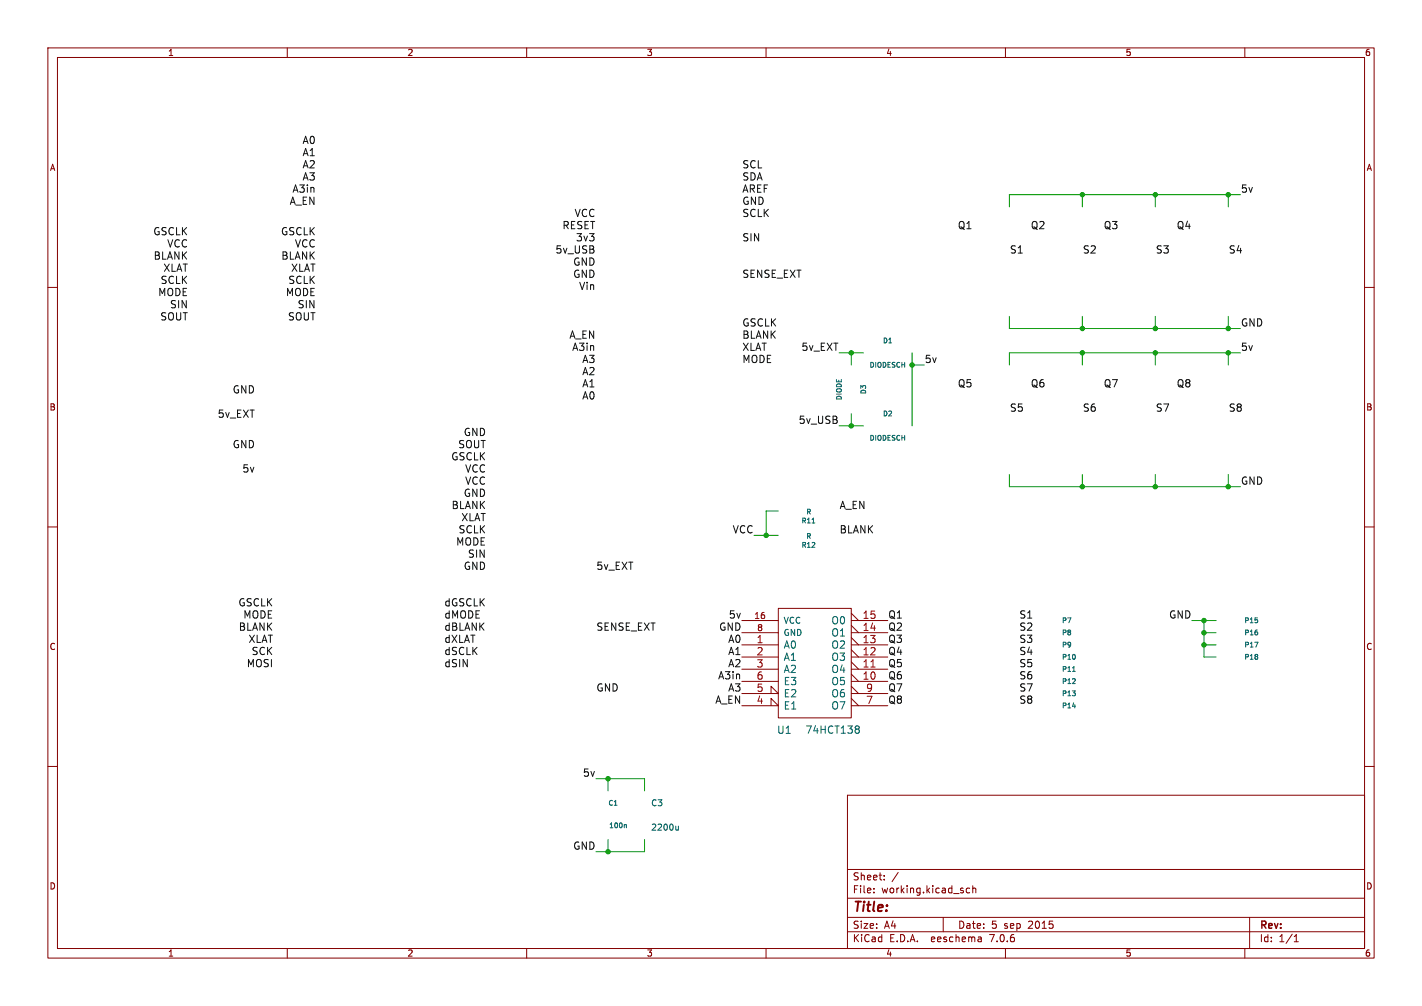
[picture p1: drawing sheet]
<svg xmlns="http://www.w3.org/2000/svg" width="297mm" height="210mm" viewBox="0 0 297 210" stroke-linecap="round" stroke-linejoin="round" font-family="sans-serif">
<g fill="none" stroke="#840000" stroke-width=".21">
<path d="M10 10h277v190h-277zM12 12h273v186h-273zM60 10v2M110 10v2M160 10v2M210 10v2M260 10v2M10 60h2M285 60h2M10 110h2M285 110h2M154.9 134.6h7.7"/>
<path d="M154.9 139.7h7.7M154.9 137.2h7.7M154.9 132.1h7.7M154.9 129.5h7.7M162.6 127h15.2v22.9h-15.2zM177.8 134.6h7.6M177.8 139.7h7.6M177.8 138.2l1.5 1.5M177.8 137.2h7.6M177.8 135.6l1.5 1.6M177.8 133.1l1.5 1.5M177.8 132.1h7.6"/>
<path d="M177.8 130.6l1.5 1.5M177.8 129.5h7.6M177.8 128l1.5 1.5M10 160h2M154.9 147.3h7.7l-1.6-1.5v1.5M154.9 144.8h7.7l-1.6-1.5v1.5M154.9 142.2h7.7M177.8 142.2h7.6M177.8 140.7l1.5 1.5M177.8 147.3h7.6M177.8 144.8h7.6M177.8 145.8l1.5 1.5"/>
<path d="M177.8 143.3l1.5 1.5M285 160h2M177 166h108v32h-108zM60 198v2M110 198v2M160 198v2M177 194.5h108M177 191.5h108M177 187.5h108M177 181.5h108M182.5 186.3v.1M182.5 185.5v.1"/>
<path d="M184.7 183.6v.1M184.7 182.8v.1M187.6 182.1l-1.3 2M197 191.5v3M202.5 185.5l-.4-.1-.3 .3 .2 .6h.5M203.2 185.5l.2-.1 .3 .1 .1 .9M203.2 184.9v1.5M204.9 195.7l.1 .9M205 196.5l-.2 .1M205 196h-.2M210 198v2M260 198v2"/>
<path d="M261 191.5v6.5M270.3 196.6h.9M270.3 195.5l.4-.4v1.5"/>
</g>
<path d="M181.9 139.3h.9" fill="none" stroke="#a90000" stroke-width=".21"/>
<path d="M169.6 109.2h.6M178.9 151.5l.4 .1 .2 .2-.3 .4M178.9 152.2h.3M179.2 152.2l.2 .1 .1 .5-.2 .2-.4 .1M224 140.2h.6M130.5 172.1l.3 .2v.5M141.7 172.5v.8M141.7 173.2h-.5" fill="none" stroke="#006464" stroke-width=".21"/>
<g fill="none" stroke="#009600" stroke-width=".21">
<path d="M226.1 40.6v2.6M241.3 40.6v2.6M256.5 40.6v2.6M259.1 40.6h-48.3v2.6M175.3 73.7h5M177.8 73.7v2.5M190.5 76.2h2.5M190.5 73.7v15.2M210.8 66v2.6h48.3M226.1 66v2.6M226.1 73.7v2.5M241.3 66v2.6"/>
<path d="M241.3 73.7v2.5M256.5 66v2.6M256.5 73.7v2.5M259.1 73.7h-48.3v2.5M175.3 88.9h5M177.8 86.4v2.5M210.8 99.1v2.5h48.3M226.1 99.1v2.5M241.3 99.1v2.5M256.5 99.1v2.5M157.5 111.8h5.1M162.6 106.7h-2.6v5.1"/>
<path d="M248.9 129.5h5.1M251.5 134.6h2.5M251.5 129.5v7.7h2.5M251.5 132.1h2.5M124.5 162.6h10.1v2.5M127 162.6v2.5M127 175.3v2.5M134.6 175.3v2.5h-10.1"/>
</g>
<g fill="#009600" stroke="#009600" stroke-width=".21">
<circle cx="251.5" cy="132.1" r=".46"/>
<circle cx="251.5" cy="134.6" r=".46"/>
<circle cx="241.3" cy="101.6" r=".46"/>
<circle cx="251.5" cy="129.5" r=".46"/>
<circle cx="256.5" cy="68.6" r=".46"/>
<circle cx="256.5" cy="73.7" r=".46"/>
<circle cx="241.3" cy="68.6" r=".46"/>
<circle cx="241.3" cy="73.7" r=".46"/>
<circle cx="226.1" cy="68.6" r=".46"/>
<circle cx="256.5" cy="101.6" r=".46"/>
<circle cx="241.3" cy="40.6" r=".46"/>
<circle cx="226.1" cy="40.6" r=".46"/>
<circle cx="256.5" cy="40.6" r=".46"/>
<circle cx="226.1" cy="73.7" r=".46"/>
<circle cx="190.5" cy="76.2" r=".46"/>
<circle cx="177.8" cy="88.9" r=".46"/>
<circle cx="226.1" cy="101.6" r=".46"/>
<circle cx="127" cy="177.8" r=".46"/>
<circle cx="127" cy="162.6" r=".46"/>
<circle cx="160" cy="111.8" r=".46"/>
<circle cx="177.8" cy="73.7" r=".46"/>
</g>
<text font-size="2.8" fill="#840000" x="178" y="190.9">Title:</text>
<g font-size="2.1" fill="#0f0f0f">
<text x="63.1" y="35.2">A2</text>
<text x="63.1" y="32.7">A1</text>
<text x="63.1" y="30.2">A0</text>
<text x="154.9" y="35.2">SCL</text>
<text x="61" y="40.3">A3in</text>
<text x="63.1" y="37.8">A3</text>
<text x="154.9" y="40.3">AREF</text>
<text x="154.9" y="37.8">SDA</text>
<text x="259.1" y="40.3">5v</text>
<text x="60.4" y="42.9">A_EN</text>
<text x="117.4" y="47.9">RESET</text>
<text x="120" y="45.4">VCC</text>
<text x="154.9" y="45.4">SCLK</text>
<text x="154.9" y="42.9">GND</text>
<text x="200" y="47.9">Q1</text>
<text x="215.2" y="47.9">Q2</text>
<text x="230.5" y="47.9">Q3</text>
<text x="245.7" y="47.9">Q4</text>
<text x="32" y="49.2">GSCLK</text>
<text x="34.9" y="51.8">VCC</text>
<text x="58.6" y="49.2">GSCLK</text>
<text x="61.5" y="51.8">VCC</text>
<text x="116" y="53">5v_USB</text>
<text x="120.2" y="50.5">3v3</text>
<text x="154.9" y="50.5">SIN</text>
<text x="210.8" y="53">S1</text>
<text x="226.1" y="53">S2</text>
<text x="241.3" y="53">S3</text>
<text x="256.5" y="53">S4</text>
<text x="32" y="54.3">BLANK</text>
<text x="33.5" y="59.4">SCLK</text>
<text x="34.1" y="56.8">XLAT</text>
<text x="58.7" y="54.3">BLANK</text>
<text x="60.2" y="59.4">SCLK</text>
<text x="60.7" y="56.8">XLAT</text>
<text x="119.7" y="58.1">GND</text>
<text x="119.7" y="55.6">GND</text>
<text x="154.9" y="58.1">SENSE_EXT</text>
<text x="33" y="61.9">MODE</text>
<text x="35.4" y="64.5">SIN</text>
<text x="59.6" y="61.9">MODE</text>
<text x="62.1" y="64.5">SIN</text>
<text x="120.9" y="60.6">Vin</text>
<text x="33.4" y="67">SOUT</text>
<text x="60.1" y="67">SOUT</text>
<text x="118.9" y="70.8">A_EN</text>
<text x="154.9" y="68.3">GSCLK</text>
<text x="154.9" y="70.8">BLANK</text>
<text x="259.1" y="68.3">GND</text>
<text x="119.4" y="73.3">A3in</text>
<text x="121.5" y="75.9">A3</text>
<text x="154.9" y="75.9">MODE</text>
<text x="154.9" y="73.3">XLAT</text>
<text x="167.3" y="73.3">5v_EXT</text>
<text x="193" y="75.9">5v</text>
<text x="259.1" y="73.3">5v</text>
<text x="48.5" y="82.2">GND</text>
<text x="121.5" y="81">A1</text>
<text x="121.5" y="83.5">A0</text>
<text x="121.5" y="78.4">A2</text>
<text x="200" y="81">Q5</text>
<text x="215.2" y="81">Q6</text>
<text x="230.5" y="81">Q7</text>
<text x="245.7" y="81">Q8</text>
<text x="45.4" y="87.3">5v_EXT</text>
<text x="166.8" y="88.6">5v_USB</text>
<text x="210.8" y="86">S5</text>
<text x="226.1" y="86">S6</text>
<text x="241.3" y="86">S7</text>
<text x="256.5" y="86">S8</text>
<text x="48.5" y="93.7">GND</text>
<text x="95.6" y="93.7">SOUT</text>
<text x="96.8" y="91.1">GND</text>
<text x="50.6" y="98.7">5v</text>
<text x="94.2" y="96.2">GSCLK</text>
<text x="97.1" y="98.7">VCC</text>
<text x="97.1" y="101.3">VCC</text>
<text x="259.1" y="101.3">GND</text>
<text x="94.3" y="106.4">BLANK</text>
<text x="96.8" y="103.8">GND</text>
<text x="175.3" y="106.4">A_EN</text>
<text x="95.2" y="114">MODE</text>
<text x="95.7" y="111.4">SCLK</text>
<text x="96.3" y="108.9">XLAT</text>
<text x="153" y="111.4">VCC</text>
<text x="175.3" y="111.4">BLANK</text>
<text x="96.8" y="119.1">GND</text>
<text x="97.7" y="116.5">SIN</text>
<text x="124.5" y="119.1">5v_EXT</text>
<text x="49.7" y="126.7">GSCLK</text>
<text x="49.8" y="131.8">BLANK</text>
<text x="50.8" y="129.2">MODE</text>
<text x="92.7" y="126.7">dGSCLK</text>
<text x="92.7" y="129.2">dMODE</text>
<text x="92.7" y="131.8">dBLANK</text>
<text x="124.5" y="131.8">SENSE_EXT</text>
<text x="150.1" y="131.8">GND</text>
<text x="152.2" y="129.2">5v</text>
<text x="185.4" y="131.8">Q2</text>
<text x="185.4" y="129.2">Q1</text>
<text x="212.8" y="129.2">S1</text>
<text x="212.8" y="131.8">S2</text>
<text x="244.1" y="129.2">GND</text>
<text x="51.8" y="134.3">XLAT</text>
<text x="52.5" y="136.8">SCK</text>
<text x="92.7" y="134.3">dXLAT</text>
<text x="92.7" y="136.8">dSCLK</text>
<text x="152" y="134.3">A0</text>
<text x="152" y="136.8">A1</text>
<text x="185.4" y="134.3">Q3</text>
<text x="185.4" y="136.8">Q4</text>
<text x="212.8" y="136.8">S4</text>
<text x="212.8" y="134.3">S3</text>
<text x="51.5" y="139.4">MOSI</text>
<text x="92.7" y="139.4">dSIN</text>
<text x="149.9" y="141.9">A3in</text>
<text x="152" y="139.4">A2</text>
<text x="185.4" y="139.4">Q5</text>
<text x="185.4" y="141.9">Q6</text>
<text x="212.8" y="139.4">S5</text>
<text x="212.8" y="141.9">S6</text>
<text x="124.5" y="144.5">GND</text>
<text x="149.3" y="147">A_EN</text>
<text x="152" y="144.5">A3</text>
<text x="185.4" y="144.5">Q7</text>
<text x="185.4" y="147">Q8</text>
<text x="212.8" y="147">S8</text>
<text x="212.8" y="144.5">S7</text>
<text x="121.7" y="162.2">5v</text>
<text x="119.7" y="177.5">GND</text>
</g>
<g font-size="2.1" fill="#006464">
<text x="173.6" y="130.5">O0</text>
<text x="163.6" y="135.6">A0</text>
<text x="173.6" y="135.6">O2</text>
<text x="173.6" y="133.1">O1</text>
<text x="163.6" y="138.2">A1</text>
<text x="163.6" y="140.7">A2</text>
<text x="163.6" y="143.2">E3</text>
<text x="173.6" y="143.2">O5</text>
<text x="173.6" y="140.7">O4</text>
<text x="173.6" y="138.2">O3</text>
<text x="163.6" y="148.3">E1</text>
<text x="163.6" y="145.8">E2</text>
<text x="173.6" y="148.3">O7</text>
<text x="173.6" y="145.8">O6</text>
<text x="162.2" y="153.4">U1</text>
<text x="168.1" y="153.4">74HCT138</text>
</g>
<g font-size="2.1" fill="#a90000">
<text x="180.1" y="131.8">14</text>
<text x="180.1" y="129.3">15</text>
<text x="157.9" y="134.4">1</text>
<text x="157.9" y="136.9">2</text>
<text x="180.1" y="136.9">12</text>
<text x="180.1" y="134.4">13</text>
<text x="157.9" y="139.4">3</text>
<text x="157.9" y="142">6</text>
<text x="180.1" y="142">10</text>
<text x="180.1" y="139.4">11</text>
<text x="157.9" y="147.1">4</text>
<text x="157.9" y="144.5">5</text>
<text x="180.8" y="147.1">7</text>
<text x="180.8" y="144.5">9</text>
</g>
<g font-size="2.1" fill="#840000">
<text x="178" y="184">Sheet:</text>
<text x="178" y="186.7">File:</text>
<text x="184.1" y="186.7">working.kicad_sch</text>
<text x="178" y="196.9">KiCad</text>
<text x="178" y="194.1">Size:</text>
<text x="184.7" y="194.1">A4</text>
<text x="185.7" y="196.9">E.D.A.</text>
<text x="194.6" y="196.9">eeschema</text>
<text x="200" y="194.1">Date:</text>
<text x="207" y="196.9">7.0.6</text>
<text x="207" y="194.1">5</text>
<text x="209.7" y="194.1">sep</text>
<text x="214.9" y="194.1">2015</text>
<text x="263" y="194.3">Rev:</text>
<text x="263" y="196.9">Id:</text>
<text x="267.1" y="196.9">1/1</text>
</g>
<g font-size="1.8" fill="#840000">
<text x="35" y="11.9">1</text>
<text x="85" y="11.9">2</text>
<text x="135" y="11.9">3</text>
<text x="185" y="11.9">4</text>
<text x="235" y="11.9">5</text>
<text x="285" y="11.9">6</text>
<text x="10.3" y="35.9">A</text>
<text x="285.3" y="35.9">A</text>
<text x="10.3" y="85.9">B</text>
<text x="285.3" y="85.9">B</text>
<text x="10.3" y="135.9">C</text>
<text x="285.3" y="135.9">C</text>
<text x="10.3" y="185.9">D</text>
<text x="285.3" y="185.9">D</text>
<text x="35" y="199.9">1</text>
<text x="85" y="199.9">2</text>
<text x="135" y="199.9">3</text>
<text x="185" y="199.9">4</text>
<text x="235" y="199.9">5</text>
<text x="285" y="199.9">6</text>
</g>
<g font-size="1.8" fill="#a90000">
<text x="157.4" y="129.3">16</text>
<text x="158" y="131.8">8</text>
</g>
<g font-size="1.8" fill="#006464">
<text x="163.6" y="130.4">VCC</text>
<text x="163.6" y="132.9">GND</text>
<text x="135.9" y="168.5">C3</text>
<text x="135.9" y="173.6">2200u</text>
</g>
<g font-size="1.4" fill="#006464">
<text x="184.3" y="71.9">D1</text>
<text x="181.5" y="76.9">DIODESCH</text>
<text x="176" y="83.7" transform="rotate(-90 176 83.7)">DIODE</text>
<text x="181.1" y="82.4" transform="rotate(-90 181.1 82.4)">D3</text>
<text x="184.3" y="87.1">D2</text>
<text x="181.5" y="92.2">DIODESCH</text>
<text x="168.3" y="107.6">R</text>
<text x="167.3" y="109.4">R11</text>
<text x="168.3" y="112.7">R</text>
<text x="167.3" y="114.5">R12</text>
<text x="221.7" y="130.3">P7</text>
<text x="259.8" y="130.3">P15</text>
<text x="221.7" y="137.9">P10</text>
<text x="221.7" y="132.8">P8</text>
<text x="221.7" y="135.4">P9</text>
<text x="259.8" y="135.4">P17</text>
<text x="259.8" y="132.8">P16</text>
<text x="259.8" y="137.9">P18</text>
<text x="221.7" y="143">P12</text>
<text x="221.7" y="140.4">P11</text>
<text x="221.7" y="145.5">P13</text>
<text x="221.7" y="148.1">P14</text>
<text x="127" y="168.4">C1</text>
<text x="127.1" y="173.1">100n</text>
</g>
</svg>
